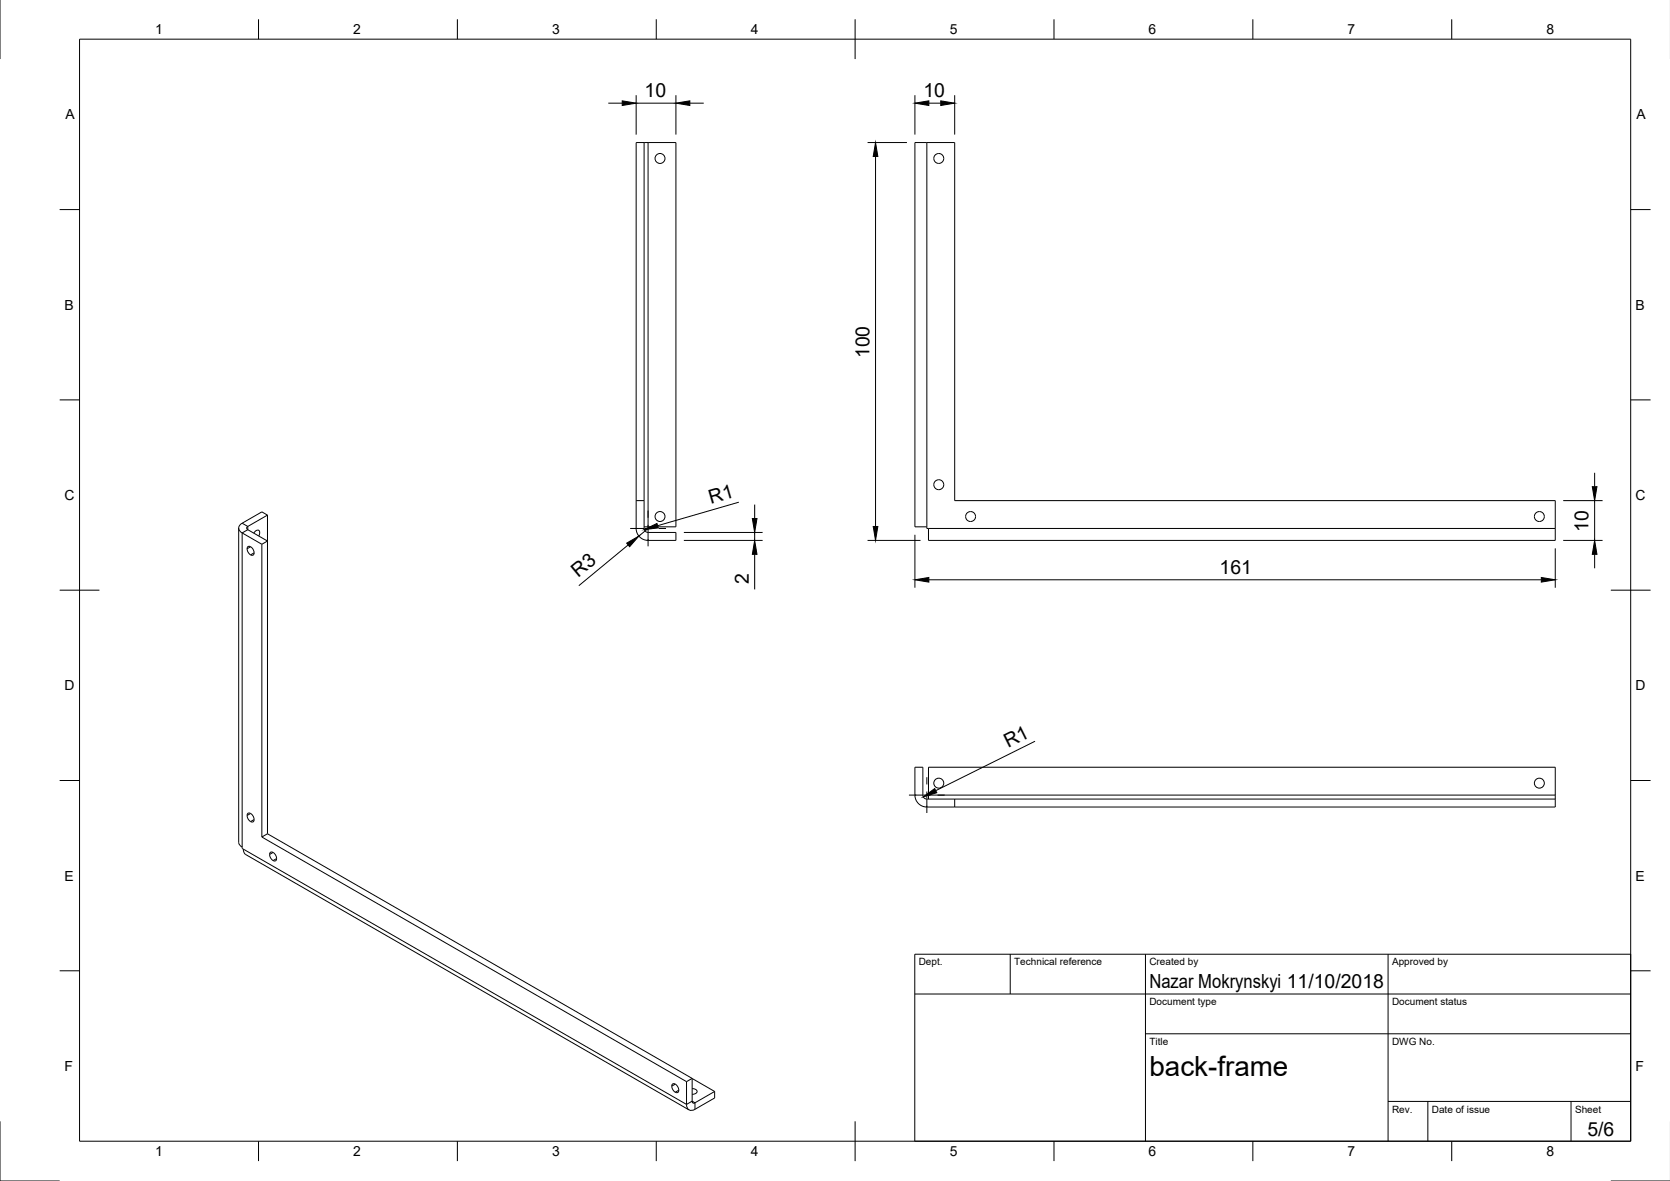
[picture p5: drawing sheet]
<svg xmlns="http://www.w3.org/2000/svg" width="420mm" height="297mm" viewBox="0 0 420 297" stroke-linecap="round" stroke-linejoin="round" font-family="sans-serif">
<!-- layer: Visible -->
<g fill="none" stroke="#000" stroke-width=".25">
<path d="M160 35.9h2.1v97a1 1 0 0 0 1 1h7v2h-7a3 3 0 0 1-3.1-3zM162.1 35.9h8v96.6h-8M230.2 35.9h10v90h151.1v10h-157.7v-3h-.4v-.4h-3zM60 132.8v79a1.5 1.5 0 0 0 .9 1.3v.3l.3 .2a1.51 1.51 0 0 0 .6 1.3l111.6 64.3M62.3 137.5h.6l.7 .6 .3 .9-.2 .6h-.6l-.6-.6-.3-.9zM63.8 134.1a.9 .9 0 0 1 1.5-.5l-.2 1.2M65.9 136.9v73.6M67.3 129.6l-1.4-.9-5 2.9a1.29 1.29 0 0 0-.9 1.2 1.29 1.29 0 0 0 .9 1.2l5 2.9M67.3 129.6l-5 2.8-.3 .4 .3 .4 5 2.9-1.4 .8M67.3 129.6v80.1M160 125.9h2.1M230.2 193h2v7a1 1 0 0 0 1 1h158.1v2h-158.1a3 3 0 0 1-3-3z"/>
<path d="M62.3 204.6h.7l.6 .5 .3 1-.2 .6h-.6l-.6-.6-.3-.9zM65.9 210.5l106.8 61.6M67.3 209.7l106.8 61.5M67.3 209.7l-1.4 .8M68 214.4l.6-.1 .7 .7 .3 .9-.2 .6h-.7l-.6-.7-.3-.7zM233.6 201v-8h157.7v8M240.2 201v2M169.2 272.7l.6-.1 .7 .6 .3 1-.2 .6-.7-.1-.6-.6-.3-.8zM172.7 272.1v5.7a1.29 1.29 0 0 0 .6 1.4 1.29 1.29 0 0 0 1.5-.2l5-2.8v-1.7M174.1 271.2v5.8l.2 .4h.5l5-2.9M174.1 271.3l5.7 3.2M174.1 271.2l-1.4 .9"/>
<path d="M174.1 273.8a.9 .9 0 0 1 1.2 1l-1.2 .4"/>
<circle cx="166.1" cy="39.9" r="1.25"/>
<circle cx="236.2" cy="39.9" r="1.25"/>
<circle cx="166.1" cy="129.9" r="1.25"/>
<circle cx="236.2" cy="121.9" r="1.25"/>
<circle cx="244.2" cy="129.9" r="1.25"/>
<circle cx="387.3" cy="129.9" r="1.25"/>
<circle cx="236.2" cy="197" r="1.25"/>
<circle cx="387.3" cy="197" r="1.25"/>
</g>
<!-- layer: Visible Narrow -->
<g fill="none" stroke="#000" stroke-width=".25">
<path d="M163.1 35.9v96.6M233.2 35.9v96.6M60.9 131.6l1.4 .8v.8l-1.4 .8v79.1M63.1 137.5l-.9 .5M63.9 139l-.8 .6M160 132.9h2.1M163.1 133.9v2M233.6 132.9h157.7M230.2 200h2M233.6 200h157.7M61.2 213.6l111.5 64.2 1.4-.8 .7 .4v1.6M63.1 204.6l-.9 .5"/>
<path d="M63.9 206.1l-.8 .5M68.7 214.4l-.9 .5M69.6 215.9l-.9 .5M233.2 201v2M169.9 272.7l-.9 .5M170.8 274.2l-.9 .5"/>
</g>
<!-- layer: Border -->
<g fill="none" stroke="#000" stroke-width=".25">
<path d="M0 -.1v15M20 9.9h390.3v277.1h-390.3zM65 4.8v5.1M115.1 4.8v5.1M165.1 4.8v5.1M215.1 4.8v10.1M265.2 4.8v5.1M315.2 4.8v5.1M365.2 4.8v5.1M15 52.7h5M410.3 52.7h5M15 100.6h5"/>
<path d="M410.3 100.6h5M15 148.4h10M405.3 148.4h10M15 196.3h5M410.3 196.3h5M15 244.2h5M410.3 244.2h5M0 282v15h15M65 287v5M115.1 287v5M165.1 287v5M215.1 282v10"/>
<path d="M265.2 287v5M315.2 287v5M365.2 287v5M405.3 297h14.9"/>
</g>
<!-- layer: TitleBlock -->
<path d="M230.2 240h180.1v47h-180.1zM230.2 250h180.1M254.2 240v10M288.2 240v47M349.2 240v47M288.2 260h122.1M349.2 277h61.1M359.2 277v10M395.3 277v10" fill="none" stroke="#000" stroke-width=".25"/>
<!-- layer: Center Lines -->
<path d="M158.5 132.9h1.9M162.2 132.9h1.7M163.1 128.4v1.8M163.1 132v1.8M163.1 135.6v1.8M165.7 132.9h1.9M228.7 200h1.8M232.3 200h1.8M233.2 195.5v1.8M233.2 199.1v1.8M235.9 200h1.8M233.2 202.7v1.8" fill="none" stroke="#000" stroke-width=".25"/>
<!-- layer: Dimensions -->
<g fill="none" stroke="#000" stroke-width=".25">
<path d="M153 25.9h3.5M160 25.9h10.1M160 23.9v10M170.1 23.9v10M173.6 25.9h3.5M218.3 35.9h9.9M220.3 39.4v93M230.2 23.9v10M233.7 25.9h3M240.2 23.9v10M401.2 118.9v3.5M158 137.1l-12.4 10.2"/>
<path d="M163.1 132.9l-2.4 1.9M172.1 133.9h19.8M172.1 135.9h19.8M185.9 126.3l-20.4 5.9M189.9 126.9v3.5M189.9 133.9v2M189.9 139.4v8.8M218.3 135.9h13.3M230.2 134.5v13.3M391.3 137.9v9.9M393.3 135.9h9.9M393.3 125.9h9.9"/>
<path d="M401.2 125.9v10M401.2 139.4v3.5M233.7 145.8h154.1M260.4 186.4l-25 12.5"/>
</g>
<g fill="#000" stroke="#000" stroke-width=".25">
<path d="M156.5 25.4l3.5 .5-3.5 .6zM170.1 25.9l3.5-.5v1.1zM220.3 35.9l.6 3.5h-1.2zM230.2 25.9l3.5-.5v1.1zM236.7 25.4l3.5 .5-3.5 .6zM157.7 136.6l3-1.8-2.3 2.7zM162.1 133.2l3.2-1.5 .3 1.1zM189.3 130.4h1.2l-.6 3.5zM189.9 135.9l.6 3.5h-1.2zM219.7 132.4h1.2l-.6 3.5zM400.6 122.4h1.2l-.6 3.5zM401.2 135.9l.6 3.5h-1.2z"/>
<path d="M230.2 145.8l3.5-.6v1.2zM387.8 145.2l3.5 .6-3.5 .6zM232.3 200.4l2.9-2.1 .5 1.1z"/>
</g>
<text font-size="7" x="289.2" y="270.5">back-frame</text>
<g font-size="4.9">
<text x="162.2" y="24.4">10</text>
<text x="232.3" y="24.4">10</text>
<text x="218.7" y="90.1" transform="rotate(-90 218.7 90.1)">100</text>
<text x="178.9" y="126.8" transform="rotate(-16 178.9 126.8)">R1</text>
<text x="399.6" y="133.8" transform="rotate(-90 399.6 133.8)">10</text>
<text x="145.5" y="145.4" transform="rotate(-40 145.5 145.4)">R3</text>
<text x="188.4" y="146.9" transform="rotate(-90 188.4 146.9)">2</text>
<text x="306.8" y="144.3">161</text>
<text x="253.6" y="188.1" transform="rotate(-26 253.6 188.1)">R1</text>
<text x="289.2" y="248.5">Nazar Mokrynskyi 11/10/2018</text>
<text x="399.4" y="285.7">5/6</text>
</g>
<g font-size="3.5">
<text x="39" y="8.6">1</text>
<text x="88.9" y="8.6">2</text>
<text x="138.9" y="8.6">3</text>
<text x="188.9" y="8.6">4</text>
<text x="239" y="8.6">5</text>
<text x="288.9" y="8.6">6</text>
<text x="339" y="8.6">7</text>
<text x="389.1" y="8.6">8</text>
<text x="16.4" y="30">A</text>
<text x="411.7" y="30">A</text>
<text x="16.2" y="77.9">B</text>
<text x="411.5" y="77.9">B</text>
<text x="16.3" y="125.8">C</text>
<text x="411.5" y="125.8">C</text>
<text x="16.2" y="173.6">D</text>
<text x="411.5" y="173.6">D</text>
<text x="16.3" y="221.5">E</text>
<text x="411.5" y="221.5">E</text>
<text x="16.3" y="269.4">F</text>
<text x="411.5" y="269.4">F</text>
<text x="39" y="290.8">1</text>
<text x="88.9" y="290.8">2</text>
<text x="138.9" y="290.8">3</text>
<text x="188.9" y="290.8">4</text>
<text x="239" y="290.8">5</text>
<text x="288.9" y="290.8">6</text>
<text x="339" y="290.8">7</text>
<text x="389.1" y="290.8">8</text>
</g>
<g font-size="2.5">
<text x="231.2" y="242.8">Dept.</text>
<text x="255.2" y="242.8">Technical reference</text>
<text x="289.2" y="242.8">Created by</text>
<text x="350.2" y="242.8">Approved by</text>
<text x="289.2" y="252.8">Document type</text>
<text x="350.2" y="252.8">Document status</text>
<text x="289.2" y="262.8">Title</text>
<text x="350.2" y="262.8">DWG No.</text>
<text x="350.2" y="279.8">Rev.</text>
<text x="360.2" y="279.8">Date of issue</text>
<text x="396.3" y="279.8">Sheet</text>
</g>
</svg>
